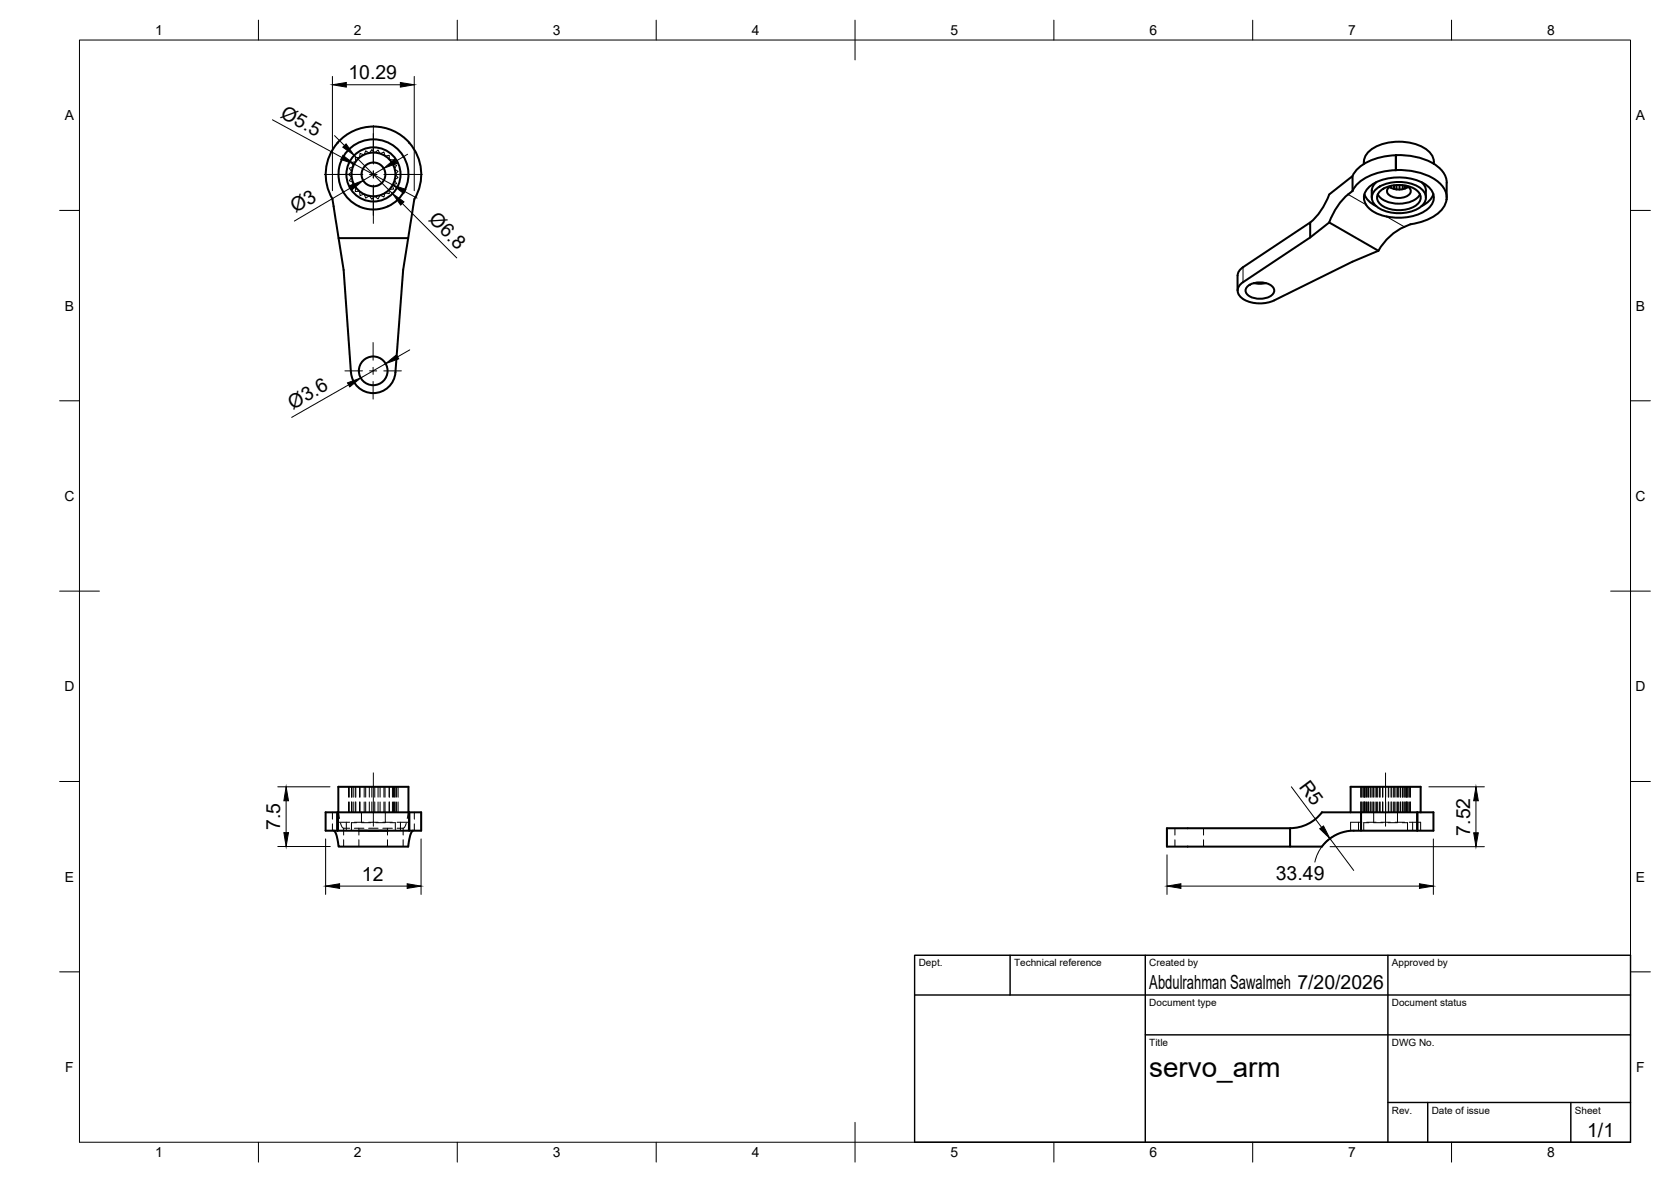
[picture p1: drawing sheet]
<svg xmlns="http://www.w3.org/2000/svg" width="420mm" height="297mm" viewBox="0 0 420 297" stroke-linecap="round" stroke-linejoin="round" font-family="sans-serif">
<!-- layer: Hidden -->
<g fill="none" stroke="#000" stroke-width=".25">
<path d="M89.3 39.6h1.1l.1-1 1.1 .3 .3-1 1 .6 .6-.9 .7 .8 .9-.7 .5 1 .9-.5 .3 1 1.1-.2v1.1l1.1 .1-.3 1 1 .3-.5 1 .9 .6-.7 .7 .7 .8-.9 .6 .5 1-1 .3 .3 1-1.1 .1v1.1l-1.1-.2-.3 1-.9-.4-.5 .9-.9-.7-.7 .8-.6-.9-1 .6-.3-1-1.1 .3-.1-1h-1.1l.2-1-1.1-.2 .4-1-1-.5 .7-.9-.9-.7 .9-.6-.7-.9 1-.5-.4-1 1.1-.2zM87.6 197.7v2.6M87.8 197.7v2.6M88.4 197.7v2.6M88.5 197.7v2.6M88.8 197.7v2.6M89.3 197.7v2.6M89.5 197.7v2.6M90.4 197.7v2.6M90.5 197.7v2.6M91.6 197.7v2.6M91.9 197.7v2.6"/>
<path d="M92.9 197.7v2.6M93.5 197.7v2.6M94.2 197.7v2.6M95.1 197.7v2.6M95.6 197.7v2.6M96.5 197.7v2.6M96.8 197.7v2.6M97.9 197.7v2.6M98.7 197.7v2.6M99 197.7v2.6M99.2 197.7v2.6M99.4 197.7v2.6"/>
<path d="M99.7 197.7v2.6M100.1 197.7v2.6M342.1 197.7v2.6M342.2 197.7v2.6M342.4 197.7v2.6M342.7 197.7v2.6M342.9 197.7v2.6M343 197.7v2.6M343.1 197.7v2.6M343.2 197.7v2.6M343.5 197.7v2.6M343.6 197.7v2.6"/>
<path d="M343.8 197.7v2.6M344.1 197.7v2.6M344.2 197.7v2.6M344.7 197.7v2.6M345.2 197.7v2.6M345.4 197.7v2.6M345.8 197.7v2.6M346.1 197.7v2.6M346.4 197.7v2.6M346.8 197.7v2.6M347 197.7v2.6M347.6 197.7v2.6"/>
<path d="M347.7 197.7v2.6M348.4 197.7v2.6M349.1 197.7v2.6M349.2 197.7v2.6M349.8 197.7v2.6M349.9 197.7v2.6M350.4 197.7v2.6M350.7 197.7v2.6M351 197.7v2.6M351.4 197.7v2.6M351.6 197.7v2.6M352.1 197.7v2.6"/>
<path d="M352.6 197.7v2.6M352.7 197.7v2.6M353 197.7v2.6M353.2 197.7v2.6M353.3 197.7v2.6M353.6 197.7v2.6M353.7 197.7v2.6M353.8 197.7v2.6M354.1 197.7v2.6M354.4 197.7v2.6M354.5 197.7v2.6M354.6 197.7v2.6"/>
<path d="M83.6 204.1v1.8M83.6 207v1.8M85.1 204.1l.3 1.6M85.6 206.8l.7 1.3h1.6M86.4 208.1v1.8M86.4 211v1.8M87.1 206.6v2.2M87.6 201.5v2.6M87.8 201.5v2.6M87.9 206.6h-2.8v2.2M88.4 201.5v2.6M88.5 201.5v2.6"/>
<path d="M88.8 201.5v2.6M89.1 206.6h2.4M89.1 208.1h2.4M89.3 201.5v2.6M89.5 201.5v2.6M89.7 206.7h-1.3v2.1M90.2 208.1v1.8M90.2 211v1.8M90.4 201.5v2.6M90.5 201.5v2.6M90.9 204.1v2.6h2.4M91.6 201.5v2.6"/>
<path d="M91.9 201.5v2.6M92.7 206.6h2.4M92.7 208.1h2.4M92.9 201.5v2.6M93.5 201.5v2.6M94.2 201.5v2.6M95.1 201.5v2.6M95.6 201.5v2.6M96.3 206.6h2.4M96.3 208.1h2.4M96.5 201.5v2.6M96.8 201.5v2.6"/>
<path d="M96.9 204.1v2.6h-2.4M97.4 208.1v1.8M97.4 211v1.8M97.9 201.5v2.6M98.1 206.7h1.3v2.1M98.7 201.5v2.6M99 201.5v2.6M99.2 201.5v2.6M99.4 201.5v2.6M99.7 201.5v2.6M99.8 206.6h2.9v2.2M99.8 208.1h1.6"/>
<path d="M100.1 201.5v2.6M100.7 206.6v2.2M101.4 208.1v1.8M101.4 211v1.8M102.2 206.8l-.4 1-.4 .3M102.6 204.1l-.2 1.6M104.2 204.1v1.8M104.2 207v1.8M295.4 208.1v1.8M295.4 211v1.8M302.6 208.1v1.8M302.6 211v1.8"/>
<path d="M341.6 206.6v2.2M342.1 201.5v2.6M342.2 201.5v2.6M342.4 206.6h-2.8v2.2M342.4 201.5v2.6M342.7 201.5v2.6M342.9 201.5v2.6M343 201.5v2.6M343.1 201.5v2.6M343.2 201.5v2.6M343.5 201.5v2.6M343.6 201.5v2.6"/>
<path d="M343.6 206.6h2.4M343.8 201.5v2.6M344.1 201.5v2.6M344.2 201.5v2.6M344.2 206.7h-1.3v2.1M344.7 201.5v2.6M345.2 201.5v2.6M345.4 201.5v2.6M345.4 204.1v2.6h2.4M345.8 201.5v2.6M346.1 201.5v2.6M346.4 201.5v2.6"/>
<path d="M346.8 201.5v2.6M347 201.5v2.6M347.2 206.6h2.4M347.6 201.5v2.6M347.7 201.5v2.6M348.4 201.5v2.6M349.1 201.5v2.6M349.2 201.5v2.6M349.8 201.5v2.6M349.9 201.5v2.6M350.4 201.5v2.6M350.7 201.5v2.6"/>
<path d="M350.8 206.6h2.4M351 201.5v2.6M351.4 201.5v5.2h-2.4M351.6 201.5v2.6M352.1 201.5v2.6M352.6 206.7h1.3v2.1M352.6 201.5v2.6M352.7 201.5v2.6M353 201.5v2.6M353.2 201.5v2.6M353.3 201.5v2.6M353.6 201.5v2.6"/>
<path d="M353.7 201.5v2.6M353.8 201.5v2.6M354.1 201.5v2.6M354.4 206.6h2.8v2.2M354.4 201.5v2.6M354.5 201.5v2.6M354.6 201.5v2.6M355.2 206.6v2.2"/>
</g>
<!-- layer: Visible -->
<g fill="none" stroke="#000" stroke-width=".51">
<path d="M84.9 35.9h.1M84.9 35.9a12.1 12.1 0 0 0-1.3 14.1l1.5 9.8h17.5M84.9 35.8a12 12 0 0 1 18 0M102.9 35.9h.1M102.9 35.9a12 12 0 0 1 1.3 14.1M351 39a13.3 13.3 0 0 0-10.5 4.5l-.4 .7M351 39v3.8M351 39a15.8 15.8 0 0 1 11.2 3.5 5 5 0 0 1 1.6 3.4l-.1 3.8M90.2 51.8a8.8 8.8 0 0 0 12.5-7.6 8.8 8.8 0 0 0-11.9-8.5 8.8 8.8 0 0 0-3.2 14.2l1.7 1.4 1 .5M104.2 50l-2.8 17.8-2 25.8a5.6 5.6 0 0 1-5.6 5.2 5.6 5.6 0 0 1-5.5-5.2l-1.9-25.8-1.3-8M334.2 55.9l12.4 7.1-6.6 2.8-19.6 9.7M334.2 55.9l-4.8 3.8"/>
<path d="M340.1 48a16.3 16.3 0 0 0-5.9 7.9M340.1 48v-3.8l-5.9 4.7a17.1 17.1 0 0 1-4.7 7M342.9 40.7v.5M342.9 40.7a4.6 4.6 0 0 1 3.1-3.8 13.2 13.2 0 0 1 13.1 1 3.8 3.8 0 0 1 1.4 3.3M343.1 48.8l.8 1.4 .9 .9 1.3 .7M346.1 45.8l-.8 .8a4.4 4.4 0 0 0-.4 3.1M346.1 47.4a10.1 10.1 0 0 1 11.2 0 2.83 2.83 0 0 1 1.2 2.8 2.83 2.83 0 0 1-2 2.2 10.3 10.3 0 0 1-10.4-.5 2.67 2.67 0 0 1 0-4.5zM346.4 48.8a6.1 6.1 0 0 0 6.3 2.3l.8-.1a4.8 4.8 0 0 0 3.5-2.2M347.1 47.9a8.1 8.1 0 0 1 9.2 0 2.26 2.26 0 0 1 .9 2.2 2.26 2.26 0 0 1-1.6 1.8 8.3 8.3 0 0 1-8.5-.5 2.13 2.13 0 0 1 0-3.5zM348.7 54.4a12.9 12.9 0 0 0 10.4-2 3.5 3.5 0 0 0-.3-5.8 13.1 13.1 0 0 0-14.4 .2 3.7 3.7 0 0 0 .3 6l1.7 .9 2.2 .7M349.4 47a4.5 4.5 0 0 0 4.7 0M349.6 46.8v.3"/>
<path d="M349.8 46.7a1.39 1.39 0 0 0-1 1.4 1.39 1.39 0 0 0 1.2 1.3 4.2 4.2 0 0 0 4.6-.8 1.31 1.31 0 0 0-1-1.9M350.5 46.6v.9M351 42.8a13.3 13.3 0 0 0-10.5 4.4l-.4 .8M351 42.7a15.7 15.7 0 0 1 11.3 3.6 4.7 4.7 0 0 1 1.4 3.8M351.1 46.5v1.1M351.9 46.5v1.1M352.7 46.6v.9M353.3 46.6v.8M354.6 56.4a14.5 14.5 0 0 0-8 6.6M357.4 45.8l.7 .8 .4 1.3M358.5 47.9v1.8M360.4 48.8l-.5 1-.8 .9-1.7 1.1"/>
<path d="M363.7 50.1a7.3 7.3 0 0 1-5.2 5.3l-3.9 1M363.7 50.1h.1M311.2 69.3v3.7M311.2 69.3a2.56 2.56 0 0 1 1.3-2.2l16.9-11.2v3.8l-16.8 11.2a2.37 2.37 0 0 0-1.4 2.3 2.37 2.37 0 0 0 1.6 2.1 8.8 8.8 0 0 0 7.6 .2M313.7 71.9a5.1 5.1 0 0 1 6.5 .5 1.73 1.73 0 0 1-1.4 2.3 5.1 5.1 0 0 1-5.4-1 1.34 1.34 0 0 1 .3-1.8zM315.3 71.1l1.5 .2 1.5-.2M81.9 204.1h24v4.7h-24zM83.9 208.8a2.65 2.65 0 0 1 1 2.1l.2 1.9h17.5l.1-.7a6.1 6.1 0 0 1 1.1-3.3h.1M84.9 208.8v-4.7v4.7M85.1 204.1v-6.4h17.6v6.4M90.2 208.8h7.3M102.9 204.1v4.7"/>
<path d="M293.4 208.1h31v4.7h-31zM324.4 208.1a10 10 0 0 0 8-4h9.8v4.7M339.6 204.1v-6.4h17.6v6.4M342.2 204.1h18.2v4.7h-15.4a21 21 0 0 0-8.7 .8l-2.2 1.3-1.7 1.9h-8M356.3 204.1v4.7"/>
<circle cx="93.9" cy="43.8" r="5.5"/>
<circle cx="93.9" cy="43.8" r="3"/>
<circle cx="93.9" cy="43.8" r="6.8"/>
<circle cx="93.8" cy="93.2" r="3.6"/>
</g>
<!-- layer: Visible Narrow -->
<path d="M339 48.9l4.5 2.5M348.6 54.4l4.5 2.6M312.5 67.1v3.8" fill="none" stroke="#000" stroke-width=".25"/>
<!-- layer: BORDER -->
<g fill="none" stroke="#000" stroke-width=".25">
<path d="M20 10.1h390v276.9h-390zM65 5.1v5M115 5.1v5M165 5.1v5M215 5.1v10M265 5.1v5M315 5.1v5M365 5.1v5M15 52.9h5M410 52.9h5M15 100.7h5M410 100.7h5"/>
<path d="M15 148.6h10M405 148.6h10M15 196.4h5M410 196.4h5M15 244.2h5M410 244.2h5M65 287v5M115 287v5M165 287v5M215 282.1v9.9M265 287v5M315 287v5"/>
<path d="M365 287v5"/>
</g>
<!-- layer: TITLEBLOCK -->
<path d="M230 240.1h180v46.9h-180zM230 250h180M254 240.1v9.9M288 240.1v46.9M349 240.1v46.9M288 260.1h122M349 277.1h61M359 277.1v9.9M395 277.1v9.9" fill="none" stroke="#000" stroke-width=".36"/>
<!-- layer: Smart Centers -->
<g fill="none" stroke="#000" stroke-width=".25">
<path d="M93.9 31.5v9.7M81.6 43.8h9.6M93 43.8h1.8M93.9 43v1.7M93.9 46.5v9.6M96.6 43.8h9.6M86.7 93.2h4.4M92.9 93.2h1.8M93.8 86.1v4.4M93.8 92.3v1.8M93.8 95.9v4.4M96.5 93.2h4.4"/>
<path d="M93.9 194.2v13.4M348.4 194.2v13.4"/>
</g>
<!-- layer: FD_Dimensions -->
<g fill="none" stroke="#000" stroke-width=".25">
<path d="M83.6 19.2v28.7M104.2 19.2v28.7M68.5 30.1l17.5 9.5M84.1 34.1l2.5 2.5M87.1 21.3h13.6M89.1 39l9.6 9.6M102.5 38.8l-3 1.7M88.3 47.1l-14.3 8.4M89 41.2l9.7 5.3M96.5 42.3l-5.2 3.1M101.2 51.1l13.7 13.7M101.8 48.1l3.1 1.7"/>
<path d="M87.7 96.7l-14.4 8.2M96.9 91.4l-6.2 3.6M103 87.9l-3 1.8M69.8 197.7h13.2M324.7 197.7l7.6 10.2M359.3 197.7h13.9M69.8 212.7h13.2M71.9 201.2v8M81.9 210.8v14M105.9 210.8v14M293.4 214.8v10M334.4 210.7l6 8"/>
<path d="M334.4 212.8h38.8M336.2 209.6a10 10 0 0 0-5.6 7M360.4 210.8v14M371.1 201.2v8.1M85.4 222.7h17M296.9 222.7h60"/>
</g>
<g fill="#000" stroke="#000" stroke-width=".25">
<path d="M86.2 39l2.8 2.2-3.3-1.1zM86.2 37l.8-.8 2.1 2.8zM83.6 21.3l3.5-.6v1.2zM100.7 20.7l3.5 .6-3.5 .6zM88 46.6l3.3-1.2-2.7 2.3zM96.5 42.3l2.7-2.3 .6 1zM98.7 48.6l2.9 2.1-.8 .8zM98.7 46.5l3.4 1.1-.6 1zM87.4 96.2l3.3-1.2-2.8 2.2zM96.9 91.4l2.8-2.2 .6 1zM71.4 209.2h1.1l-.6 3.5zM71.9 197.7l.6 3.5h-1.1z"/>
<path d="M331.8 208.3l1-.7 1.6 3.1zM370.5 209.3h1.2l-.6 3.5zM371.1 197.7l.6 3.5h-1.2zM81.9 222.7l3.5-.6v1.2zM102.4 222.1l3.5 .6-3.5 .6zM293.4 222.7l3.5-.6v1.2zM356.9 222.1l3.5 .6-3.5 .6z"/>
</g>
<text font-size="7" x="289" y="270.6">servo_arm</text>
<g font-size="4.9">
<text x="87.6" y="19.9">10.29</text>
<text x="70.3" y="29.3" transform="rotate(28 70.3 29.3)">Ø5.5</text>
<text x="74.3" y="53.6" transform="rotate(-30 74.3 53.6)">Ø3</text>
<text x="107.6" y="55.4" transform="rotate(45 107.6 55.4)">Ø6.8</text>
<text x="73.6" y="103" transform="rotate(-30 73.6 103)">Ø3.6</text>
<text x="326.5" y="197.7" transform="rotate(53 326.5 197.7)">R5</text>
<text x="70.5" y="208.6" transform="rotate(-90 70.5 208.6)">7.5</text>
<text x="369.7" y="210" transform="rotate(-90 369.7 210)">7.52</text>
<text x="91" y="221.3">12</text>
<text x="320.8" y="221.2">33.49</text>
<text x="289" y="248.5">Abdulrahman Sawalmeh 7/20/2026</text>
<text x="399.1" y="285.7">1/1</text>
</g>
<g font-size="3.5">
<text x="39" y="8.8">1</text>
<text x="89" y="8.8">2</text>
<text x="139" y="8.8">3</text>
<text x="189" y="8.8">4</text>
<text x="239" y="8.8">5</text>
<text x="289" y="8.8">6</text>
<text x="339" y="8.8">7</text>
<text x="389" y="8.8">8</text>
<text x="16.3" y="30.2">A</text>
<text x="411.3" y="30.2">A</text>
<text x="16.3" y="78">B</text>
<text x="411.3" y="78">B</text>
<text x="16.2" y="125.9">C</text>
<text x="411.2" y="125.9">C</text>
<text x="16.2" y="173.7">D</text>
<text x="411.2" y="173.7">D</text>
<text x="16.3" y="221.6">E</text>
<text x="411.3" y="221.6">E</text>
<text x="16.4" y="269.4">F</text>
<text x="411.4" y="269.4">F</text>
<text x="39" y="290.8">1</text>
<text x="89" y="290.8">2</text>
<text x="139" y="290.8">3</text>
<text x="189" y="290.8">4</text>
<text x="239" y="290.8">5</text>
<text x="289" y="290.8">6</text>
<text x="339" y="290.8">7</text>
<text x="389" y="290.8">8</text>
</g>
<g font-size="2.5">
<text x="231" y="242.9">Dept.</text>
<text x="255" y="242.9">Technical reference</text>
<text x="289" y="242.9">Created by</text>
<text x="350" y="242.9">Approved by</text>
<text x="289" y="252.8">Document type</text>
<text x="350" y="252.8">Document status</text>
<text x="289" y="262.9">Title</text>
<text x="350" y="262.9">DWG No.</text>
<text x="350" y="279.9">Rev.</text>
<text x="360" y="279.9">Date of issue</text>
<text x="396" y="279.9">Sheet</text>
</g>
</svg>
